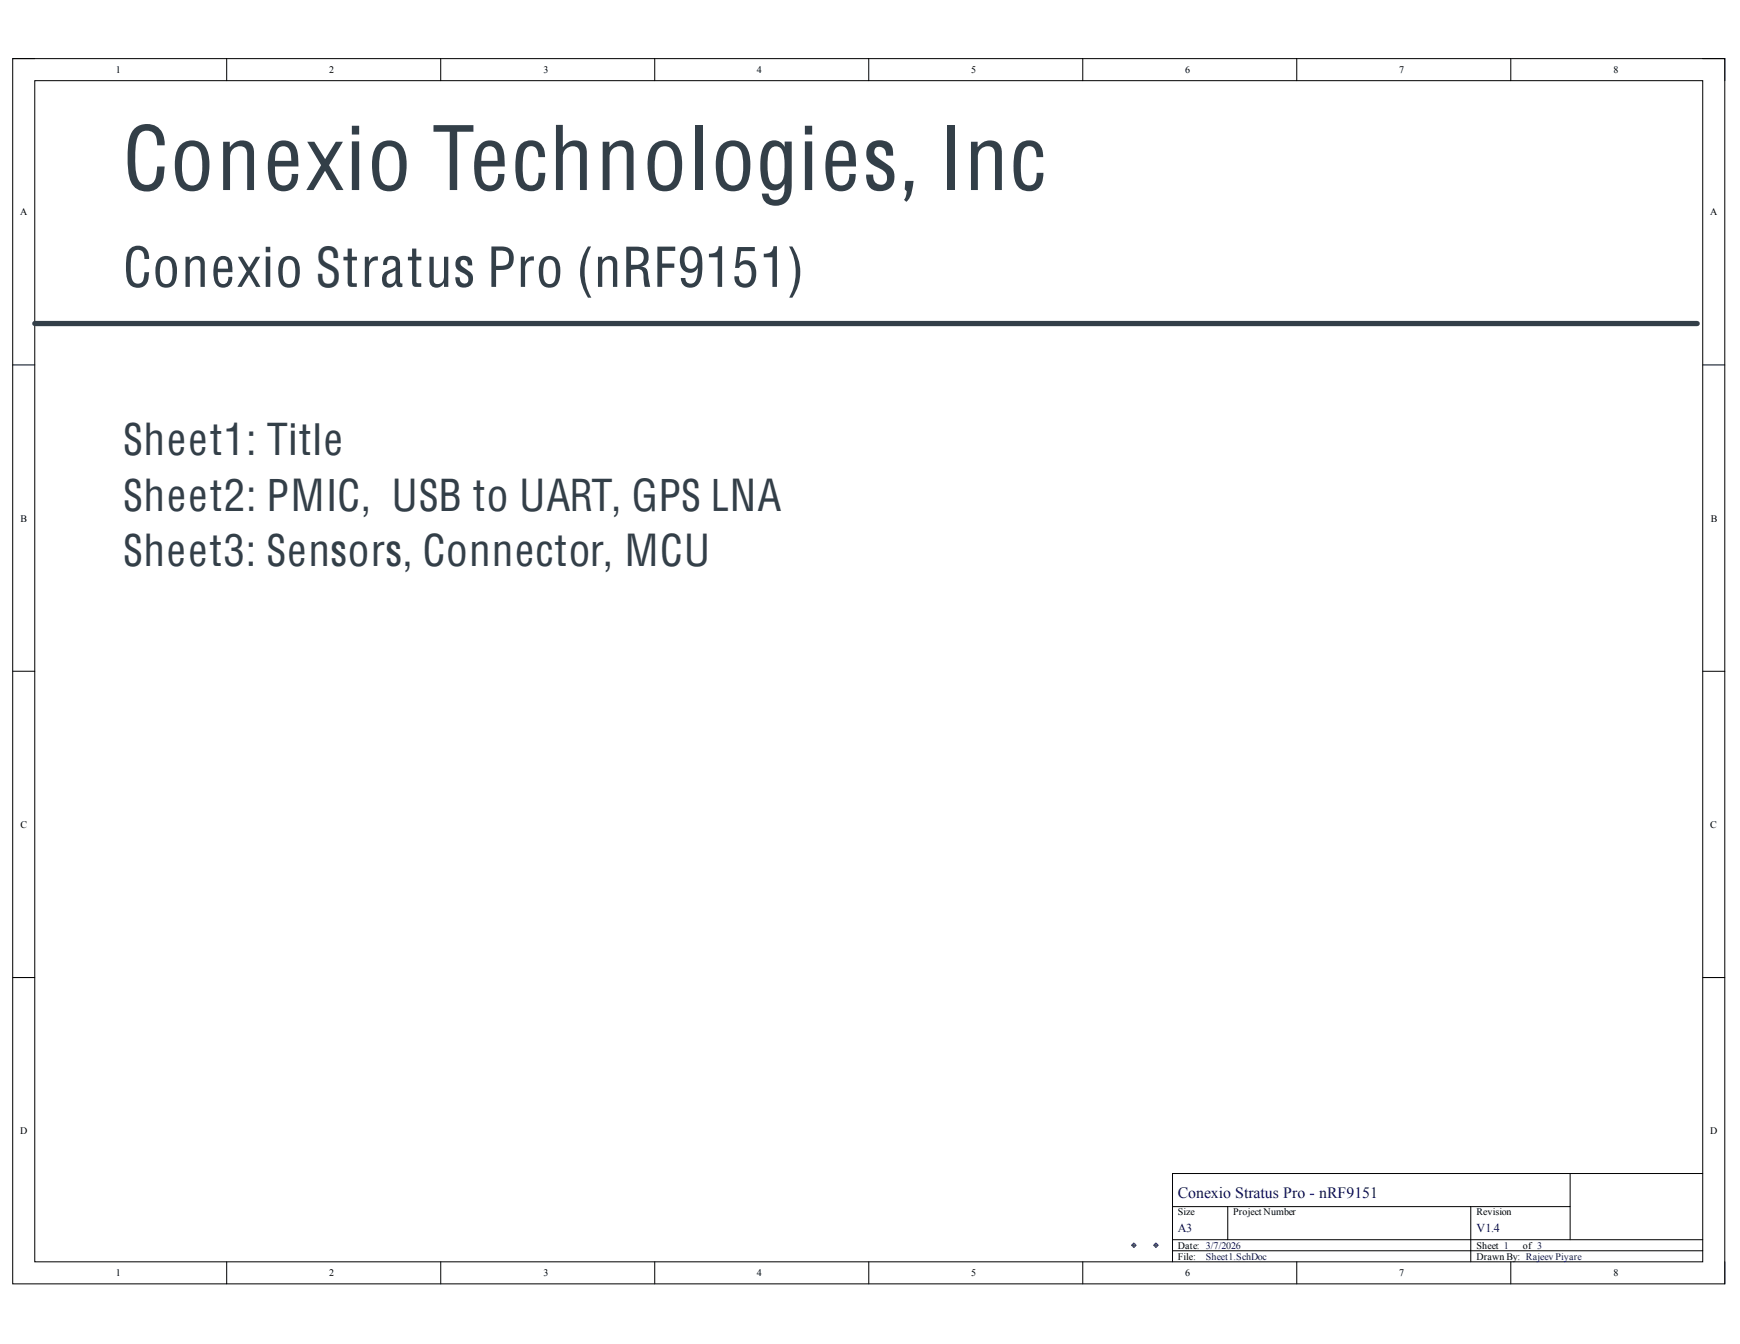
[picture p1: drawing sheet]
<svg xmlns="http://www.w3.org/2000/svg" width="279mm" height="216mm" viewBox="0 0 279 216" stroke-linecap="round" stroke-linejoin="round" font-family="sans-serif">
<path d="M2 9.4h275v196.8h-275z" fill="none" stroke="#000" stroke-width=".16"/>
<path d="M5.6 13h267.8v189.7h-267.8z" fill-rule="evenodd" fill="#fff"/>
<g fill="none" stroke="#000" stroke-width=".16">
<path d="M2 9.4h3.6M5.6 13h267.8v189.7h-267.8zM36.4 9.4v3.6M70.8 9.4v3.6M105.1 9.4v3.6M139.5 9.4v3.6M173.9 9.4v3.6M208.2 9.4v3.6M242.6 9.4v3.6M273.4 9.4h3.6v3.6M2 58.6h3.6M273.4 58.6h3.6"/>
<path d="M2 107.8h3.6M273.4 107.8h3.6M2 157h3.6M273.4 157h3.6M36.4 202.7v3.5M70.8 202.7v3.5M105.1 202.7v3.5M139.5 202.7v3.5M173.9 202.7v3.5M208.2 202.7v3.5M242.6 202.7v3.5M277 202.7v3.5"/>
</g>
<circle cx="182.1" cy="200" r=".26" fill="#efefef"/>
<circle cx="182.1" cy="200" r=".26" fill="none" stroke="#0077c8" stroke-width=".16"/>
<path d="M182.1 199.7v.7M181.7 200h.7" fill="none" stroke="#333f48" stroke-width=".16"/>
<circle cx="185.6" cy="200" r=".26" fill="#efefef"/>
<circle cx="185.6" cy="200" r=".26" fill="none" stroke="#0077c8" stroke-width=".16"/>
<path d="M185.6 199.7v.7M185.3 200h.7" fill="none" stroke="#333f48" stroke-width=".16"/>
<path d="M188.3 193.8h63.8M188.3 199.1h85.1M197.1 193.8v5.3M236.2 193.8v8.9M252.1 188.5v10.6M273.4 188.5h-85.1v14.2M188.3 200.9h85.1" fill="none" stroke="#000" stroke-width=".16"/>
<circle cx="182.1" cy="200" r=".26" fill="#efefef"/>
<circle cx="182.1" cy="200" r=".26" fill="none" stroke="#0077c8" stroke-width=".16"/>
<path d="M182.1 199.7v.7M181.7 200h.7" fill="none" stroke="#333f48" stroke-width=".16"/>
<circle cx="185.6" cy="200" r=".26" fill="#efefef"/>
<circle cx="185.6" cy="200" r=".26" fill="none" stroke="#0077c8" stroke-width=".16"/>
<path d="M185.6 199.7v.7M185.3 200h.7" fill="none" stroke="#333f48" stroke-width=".16"/>
<path d="M5.6 52h266.9" fill="none" stroke="#333f48" stroke-width=".85"/>
<text font-size="14" fill="#333f48" x="19.8" y="30.5">Conexio Technologies, Inc</text>
<text font-size="8.7" fill="#333f48" x="19.8" y="46.1">Conexio Stratus Pro (nRF9151)</text>
<g font-size="6.9" fill="#333f48">
<text x="19.8" y="73.1">Sheet1: Title</text>
<text x="19.8" y="82">Sheet2: PMIC, USB to UART, GPS LNA</text>
<text x="19.8" y="90.9">Sheet3: Sensors, Connector, MCU</text>
</g>
<text font-size="2.5" fill="#000080" x="189.1" y="192.4">Conexio Stratus Pro - nRF9151</text>
<g font-size="1.9" fill="#000080">
<text x="189.1" y="197.9">A3</text>
<text x="237.1" y="197.9">V1.4</text>
</g>
<g font-size="1.6">
<text x="18.6" y="11.8">1</text>
<text x="52.9" y="11.8">2</text>
<text x="87.3" y="11.8">3</text>
<text x="121.5" y="11.8">4</text>
<text x="156" y="11.8">5</text>
<text x="190.3" y="11.8">6</text>
<text x="224.6" y="11.8">7</text>
<text x="259.1" y="11.8">8</text>
<text x="3.2" y="34.6">A</text>
<text x="274.6" y="34.6">A</text>
<text x="3.3" y="83.8">B</text>
<text x="274.7" y="83.8">B</text>
<text x="3.3" y="133">C</text>
<text x="274.6" y="133">C</text>
<text x="3.2" y="182.1">D</text>
<text x="274.6" y="182.1">D</text>
<text x="189.1" y="195.2">Size</text>
<text x="198" y="195.2">Project Number</text>
<text x="237.1" y="195.2">Revision</text>
<text x="189.1" y="200.6">Date: 3/7/2026</text>
<text x="189.1" y="202.4">File:</text>
<text x="237.1" y="200.6">Sheet 1</text>
<text x="237.1" y="202.4">Drawn By: Rajeev Piyare</text>
<text x="244.5" y="200.6">of 3</text>
<text x="18.6" y="205">1</text>
<text x="52.9" y="205">2</text>
<text x="87.3" y="205">3</text>
<text x="121.5" y="205">4</text>
<text x="156" y="205">5</text>
<text x="190.3" y="205">6</text>
<text x="224.6" y="205">7</text>
<text x="259.1" y="205">8</text>
</g>
<text font-size="1.6" fill="#000080" x="193.6" y="202.4">Sheet1.SchDoc</text>
</svg>
